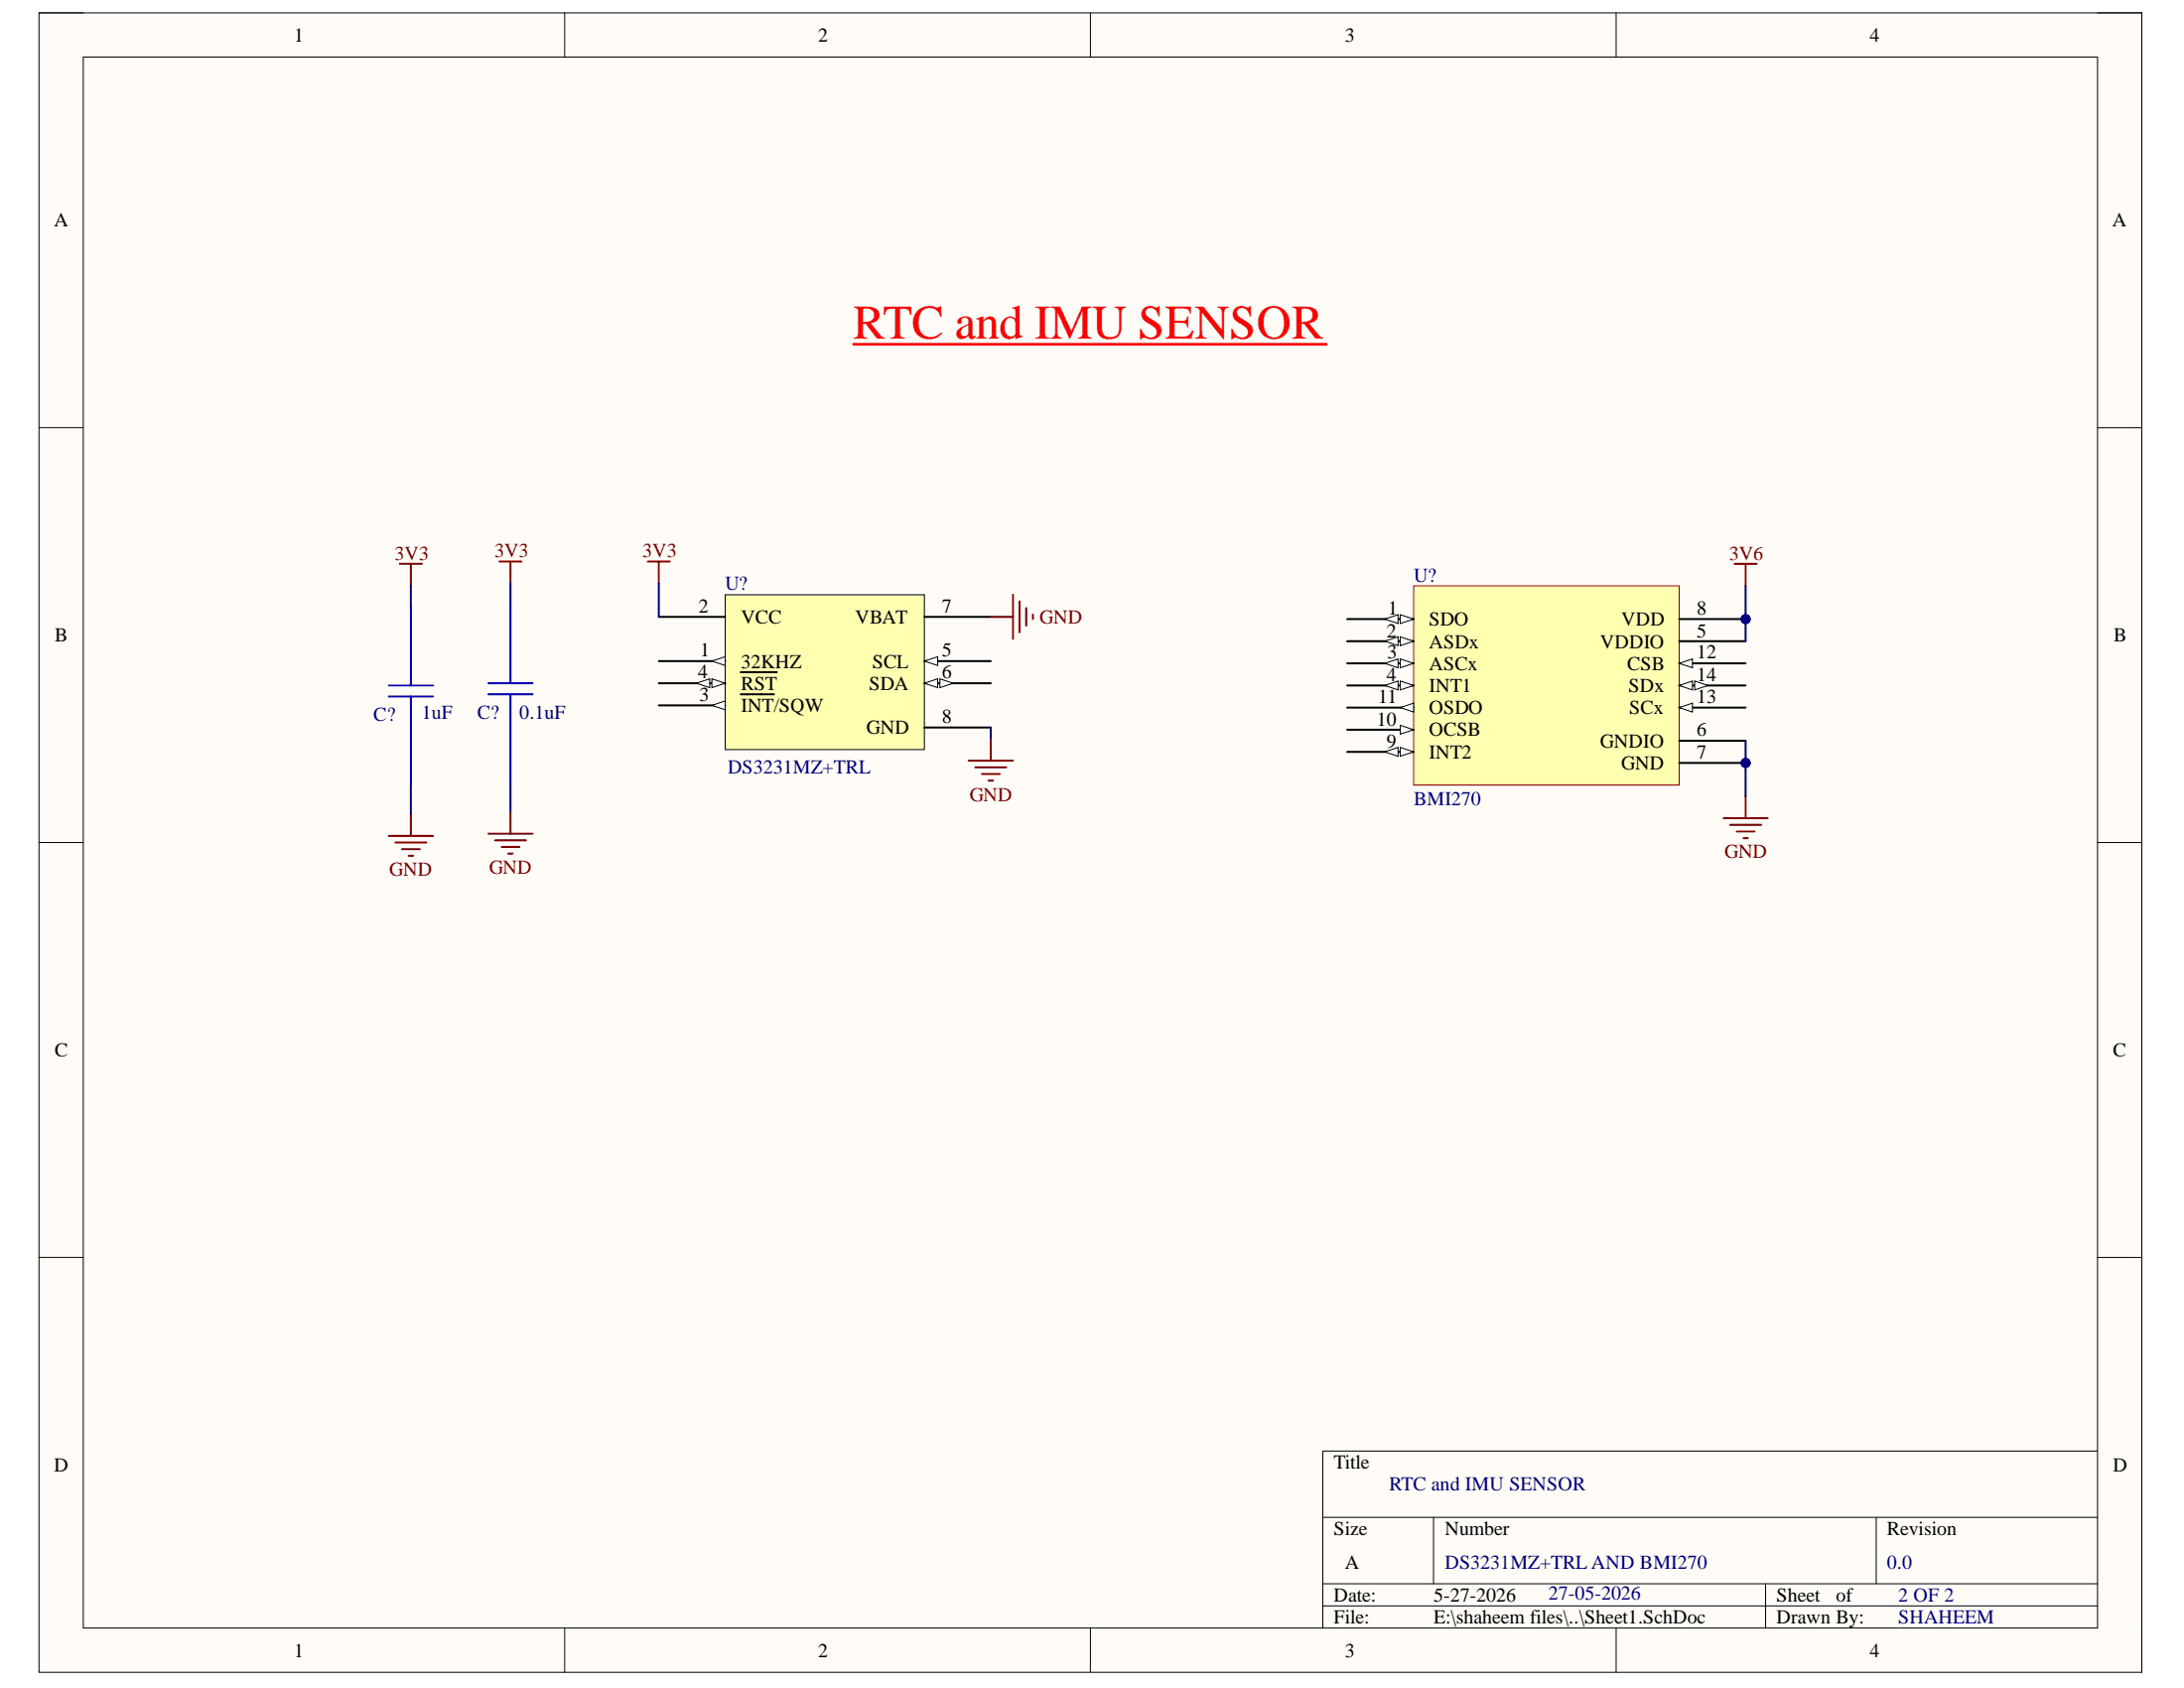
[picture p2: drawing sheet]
<svg xmlns="http://www.w3.org/2000/svg" width="279mm" height="216mm" viewBox="0 0 279 216" stroke-linecap="round" stroke-linejoin="round" font-family="sans-serif">
<path d="M5 1.6h269v212.3h-269z" fill-rule="evenodd" fill="#fffcf8"/>
<path d="M5 1.6h269v212.3h-269z" fill="none" stroke="#000" stroke-width=".13"/>
<path d="M10.7 7.3h257.6v200.9h-257.6z" fill-rule="evenodd" fill="#fffcf8"/>
<g fill="none" stroke="#000" stroke-width=".13">
<path d="M5 1.6h5.7M10.7 7.3h257.6v200.9h-257.6zM72.2 1.6v5.7M139.5 1.6v5.7M206.8 1.6v5.7M268.3 1.6h5.7v5.7M5 54.7h5.7M268.3 54.7h5.7M5 107.8h5.7M268.3 107.8h5.7M5 160.8h5.7M268.3 160.8h5.7"/>
<path d="M169.2 194.1h99.1M183.4 194.1v8.5M240 194.1v8.5M268.3 185.6h-99.1v22.6M72.2 208.2v5.7M139.5 208.2v5.7M169.2 202.6h99.1M169.2 205.4h99.1M206.8 208.2v5.7M225.9 202.6v5.6M274 208.2v5.7"/>
</g>
<path d="M92.8 76.1h25.5v19.8h-25.5z" fill-rule="evenodd" fill="#ffffb0"/>
<path d="M92.8 76.1h25.5v19.8h-25.5z" fill="none" stroke="#000" stroke-width=".13"/>
<path d="M84.3 84.6h8.5" fill="none" stroke="#000" stroke-width=".25"/>
<path d="M91.1 84.6l1.7-.6v1.1z" fill="#f8fcff"/>
<path d="M91.1 84.6l1.7-.6v1.1z" fill="none" stroke="#000" stroke-width=".13"/>
<path d="M84.3 78.9h8.5M84.3 90.2h8.5" fill="none" stroke="#000" stroke-width=".25"/>
<path d="M91.1 90.2l1.7-.5v1.1z" fill="#f8fcff"/>
<path d="M91.1 90.2l1.7-.5v1.1z" fill="none" stroke="#000" stroke-width=".13"/>
<path d="M84.3 87.4h8.5M94.8 88.8h4.2" fill="none" stroke="#000" stroke-width=".25"/>
<path d="M91.1 86.8l1.7 .6-1.7 .6z" fill="#f8fcff"/>
<path d="M91.1 86.8l1.7 .6-1.7 .6z" fill="none" stroke="#000" stroke-width=".13"/>
<path d="M89.1 87.4l1.7-.6v1.2z" fill="#f8fcff"/>
<path d="M89.1 87.4l1.7-.6v1.2z" fill="none" stroke="#000" stroke-width=".13"/>
<path d="M94.8 86h4.6M118.3 84.6h8.5" fill="none" stroke="#000" stroke-width=".25"/>
<path d="M118.3 84.6l1.7-.6v1.1z" fill="#f8fcff"/>
<path d="M118.3 84.6l1.7-.6v1.1z" fill="none" stroke="#000" stroke-width=".13"/>
<path d="M118.3 87.4h8.5" fill="none" stroke="#000" stroke-width=".25"/>
<path d="M118.3 87.4l1.7-.6v1.2z" fill="#f8fcff"/>
<path d="M118.3 87.4l1.7-.6v1.2z" fill="none" stroke="#000" stroke-width=".13"/>
<path d="M120.2 86.8l1.7 .6-1.7 .6z" fill="#f8fcff"/>
<path d="M120.2 86.8l1.7 .6-1.7 .6z" fill="none" stroke="#000" stroke-width=".13"/>
<path d="M118.3 78.9h8.5M118.3 93.1h8.5" fill="none" stroke="#000" stroke-width=".25"/>
<path d="M109.2 44h60.5" fill="none" stroke="#f00" stroke-width=".34"/>
<path d="M220.5 104.6h5.6M221.3 105.5h4M222.2 106.3h2.3M223 107.2h.6M223.3 101.8v2.8" fill="none" stroke="#800000" stroke-width=".25"/>
<circle cx="223.3" cy="97.6" r=".56" fill="#000080"/>
<circle cx="223.3" cy="97.6" r=".56" fill="none" stroke="#000080" stroke-width=".13"/>
<path d="M180.8 74.9h34v25.5h-34z" fill-rule="evenodd" fill="#ffffb0"/>
<path d="M180.8 74.9h34v25.5h-34z" fill="none" stroke="#800000" stroke-width=".13"/>
<path d="M172.3 79.2h8.5" fill="none" stroke="#000" stroke-width=".25"/>
<path d="M179.1 78.6l1.7 .6-1.7 .6z" fill="#f8fcff"/>
<path d="M179.1 78.6l1.7 .6-1.7 .6z" fill="none" stroke="#000" stroke-width=".13"/>
<path d="M177.2 79.2l1.7-.6v1.2z" fill="#f8fcff"/>
<path d="M177.2 79.2l1.7-.6v1.2z" fill="none" stroke="#000" stroke-width=".13"/>
<path d="M172.3 82h8.5" fill="none" stroke="#000" stroke-width=".25"/>
<path d="M179.1 81.5l1.7 .5-1.7 .6z" fill="#f8fcff"/>
<path d="M179.1 81.5l1.7 .5-1.7 .6z" fill="none" stroke="#000" stroke-width=".13"/>
<path d="M177.2 82l1.7-.5v1.1z" fill="#f8fcff"/>
<path d="M177.2 82l1.7-.5v1.1z" fill="none" stroke="#000" stroke-width=".13"/>
<path d="M172.3 84.8h8.5" fill="none" stroke="#000" stroke-width=".25"/>
<path d="M179.1 84.3l1.7 .5-1.7 .6z" fill="#f8fcff"/>
<path d="M179.1 84.3l1.7 .5-1.7 .6z" fill="none" stroke="#000" stroke-width=".13"/>
<path d="M177.2 84.8l1.7-.5v1.1z" fill="#f8fcff"/>
<path d="M177.2 84.8l1.7-.5v1.1z" fill="none" stroke="#000" stroke-width=".13"/>
<path d="M172.3 87.7h8.5" fill="none" stroke="#000" stroke-width=".25"/>
<path d="M179.1 87.1l1.7 .6-1.7 .5z" fill="#f8fcff"/>
<path d="M179.1 87.1l1.7 .6-1.7 .5z" fill="none" stroke="#000" stroke-width=".13"/>
<path d="M177.2 87.7l1.7-.6v1.1z" fill="#f8fcff"/>
<path d="M177.2 87.7l1.7-.6v1.1z" fill="none" stroke="#000" stroke-width=".13"/>
<path d="M214.8 82h8.5M214.8 94.8h8.5M214.8 97.6h8.5" fill="none" stroke="#000" stroke-width=".25"/>
<circle cx="223.3" cy="97.6" r=".56" fill="#000080"/>
<circle cx="223.3" cy="97.6" r=".56" fill="none" stroke="#000080" stroke-width=".13"/>
<path d="M214.8 79.2h8.5M172.3 96.2h8.5" fill="none" stroke="#000" stroke-width=".25"/>
<path d="M179.1 95.6l1.7 .6-1.7 .5z" fill="#f8fcff"/>
<path d="M179.1 95.6l1.7 .6-1.7 .5z" fill="none" stroke="#000" stroke-width=".13"/>
<path d="M177.2 96.2l1.7-.6v1.1z" fill="#f8fcff"/>
<path d="M177.2 96.2l1.7-.6v1.1z" fill="none" stroke="#000" stroke-width=".13"/>
<path d="M172.3 93.3h8.5" fill="none" stroke="#000" stroke-width=".25"/>
<path d="M179.1 92.8l1.7 .5-1.7 .6z" fill="#f8fcff"/>
<path d="M179.1 92.8l1.7 .5-1.7 .6z" fill="none" stroke="#000" stroke-width=".13"/>
<path d="M172.3 90.5h8.5" fill="none" stroke="#000" stroke-width=".25"/>
<path d="M179.1 90.5l1.7-.6v1.2z" fill="#f8fcff"/>
<path d="M179.1 90.5l1.7-.6v1.2z" fill="none" stroke="#000" stroke-width=".13"/>
<path d="M214.8 84.8h8.5" fill="none" stroke="#000" stroke-width=".25"/>
<path d="M214.8 84.8l1.7-.5v1.1z" fill="#f8fcff"/>
<path d="M214.8 84.8l1.7-.5v1.1z" fill="none" stroke="#000" stroke-width=".13"/>
<path d="M214.8 90.5h8.5" fill="none" stroke="#000" stroke-width=".25"/>
<path d="M214.8 90.5l1.7-.6v1.2z" fill="#f8fcff"/>
<path d="M214.8 90.5l1.7-.6v1.2z" fill="none" stroke="#000" stroke-width=".13"/>
<path d="M214.8 87.7h8.5" fill="none" stroke="#000" stroke-width=".25"/>
<path d="M214.8 87.7l1.7-.6v1.1z" fill="#f8fcff"/>
<path d="M214.8 87.7l1.7-.6v1.1z" fill="none" stroke="#000" stroke-width=".13"/>
<path d="M216.8 87.1l1.7 .6-1.7 .5z" fill="#f8fcff"/>
<path d="M216.8 87.1l1.7 .6-1.7 .5z" fill="none" stroke="#000" stroke-width=".13"/>
<g fill="none" stroke="#800000" stroke-width=".25">
<path d="M51.1 72.1h2.9M52.6 72.1v2.8M63.9 71.8h2.8M65.3 71.8v2.9M82.9 71.8h2.8M84.3 71.8v2.9M126.8 78.9h2.8M129.6 76.1v5.6M130.4 76.9v4M131.3 77.8v2.2M132.1 78.6v.6M221.9 72.1h2.8"/>
<path d="M223.3 72.1v2.8M123.9 97.3h5.7M124.8 98.1h3.9M125.6 99h2.3M126.5 99.8h.5M126.8 94.5v2.8M49.7 106.9h5.7M50.6 107.8h3.9M51.4 108.6h2.3M52.3 109.5h.5M52.6 104.1v2.8M62.5 106.6h5.6"/>
<path d="M63.3 107.5h4M64.2 108.3h2.2M65 109.2h.6M65.3 103.8v2.8"/>
</g>
<path d="M52.6 77.8v9.9M65.3 77.5v9.9M49.7 87.7h5.7M49.7 89.1h5.7M52.6 89.1v11.3M62.5 87.4h5.6M62.5 88.8h5.6M65.3 88.8v11.3" fill="none" stroke="#00f" stroke-width=".25"/>
<path d="M223.3 94.8v2.8" fill="none" stroke="#000080" stroke-width=".25"/>
<circle cx="223.3" cy="97.6" r=".56" fill="#000080"/>
<circle cx="223.3" cy="97.6" r=".56" fill="none" stroke="#000080" stroke-width=".13"/>
<path d="M223.3 97.6v4.2" fill="none" stroke="#000080" stroke-width=".25"/>
<circle cx="223.3" cy="97.6" r=".56" fill="#000080"/>
<circle cx="223.3" cy="97.6" r=".56" fill="none" stroke="#000080" stroke-width=".13"/>
<path d="M52.6 74.9v2.9M65.3 74.7v2.8M84.3 74.7v4.2M223.3 74.9v7.1M126.8 93.1v1.4M52.6 100.4v3.7M65.3 100.1v3.7" fill="none" stroke="#000080" stroke-width=".25"/>
<text font-size="6.2" fill="#f00" x="109.2" y="43.4">RTC and IMU SENSOR</text>
<g font-size="2.5">
<text x="37.6" y="5.3">1</text>
<text x="104.7" y="5.3">2</text>
<text x="172.1" y="5.3">3</text>
<text x="239.2" y="5.3">4</text>
<text x="6.9" y="29">A</text>
<text x="270.2" y="29">A</text>
<text x="7" y="82.1">B</text>
<text x="89.4" y="78.3">2</text>
<text x="94.8" y="79.8">VCC</text>
<text x="109.4" y="79.8">VBAT</text>
<text x="120.5" y="78.3">7</text>
<text x="177.4" y="81.5">2</text>
<text x="177.6" y="78.6">1</text>
<text x="182.8" y="80">SDO</text>
<text x="182.8" y="82.9">ASDx</text>
<text x="204.7" y="82.9">VDDIO</text>
<text x="207.4" y="80">VDD</text>
<text x="217.1" y="81.5">5</text>
<text x="217.1" y="78.6">8</text>
<text x="270.4" y="82.1">B</text>
<text x="89.3" y="86.8">4</text>
<text x="89.5" y="89.7">3</text>
<text x="89.5" y="84">1</text>
<text x="94.8" y="85.4">32KHZ</text>
<text x="94.8" y="88.2">RST</text>
<text x="111.2" y="88.2">SDA</text>
<text x="111.6" y="85.4">SCL</text>
<text x="120.5" y="84">5</text>
<text x="120.5" y="86.8">6</text>
<text x="176.3" y="89.9">11</text>
<text x="177.4" y="87.1">4</text>
<text x="177.5" y="84.3">3</text>
<text x="182.8" y="85.7">ASCx</text>
<text x="182.8" y="88.5">INT1</text>
<text x="208.2" y="85.7">CSB</text>
<text x="208.3" y="88.5">SDx</text>
<text x="217.1" y="84.3">12</text>
<text x="217.1" y="89.9">13</text>
<text x="217.1" y="87.1">14</text>
<text x="94.8" y="91.1">INT/SQW</text>
<text x="110.9" y="93.9">GND</text>
<text x="120.5" y="92.5">8</text>
<text x="176.1" y="92.8">10</text>
<text x="177.4" y="95.6">9</text>
<text x="182.8" y="94.1">OCSB</text>
<text x="182.8" y="91.4">OSDO</text>
<text x="204.7" y="95.6">GNDIO</text>
<text x="208.4" y="91.4">SCx</text>
<text x="217.1" y="94.1">6</text>
<text x="182.8" y="97">INT2</text>
<text x="207.4" y="98.5">GND</text>
<text x="217.1" y="97">7</text>
<text x="7" y="135.1">C</text>
<text x="270.3" y="135.1">C</text>
<text x="6.9" y="188.2">D</text>
<text x="170.6" y="187.9">Title</text>
<text x="270.3" y="188.2">D</text>
<text x="170.6" y="196.3">Size</text>
<text x="184.8" y="196.3">Number</text>
<text x="241.4" y="196.3">Revision</text>
<text x="172.1" y="200.6">A</text>
<text x="170.6" y="204.9">Date:</text>
<text x="170.6" y="207.6">File:</text>
<text x="183.4" y="204.9">5-27-2026</text>
<text x="183.4" y="207.6">E:\shaheem files\..\Sheet1.SchDoc</text>
<text x="227.3" y="204.9">Sheet</text>
<text x="227.3" y="207.6">Drawn By:</text>
<text x="234.9" y="204.9">of</text>
<text x="37.6" y="211.9">1</text>
<text x="104.7" y="211.9">2</text>
<text x="172.1" y="211.9">3</text>
<text x="239.2" y="211.9">4</text>
</g>
<g font-size="2.5" fill="#800000">
<text x="50.5" y="71.6">3V3</text>
<text x="63.2" y="71.2">3V3</text>
<text x="82.2" y="71.2">3V3</text>
<text x="221.2" y="71.6">3V6</text>
<text x="133" y="79.8">GND</text>
<text x="124" y="102.4">GND</text>
<text x="49.8" y="112">GND</text>
<text x="62.6" y="111.7">GND</text>
<text x="220.6" y="109.8">GND</text>
</g>
<g font-size="2.5" fill="#000080">
<text x="92.8" y="75.5">U?</text>
<text x="180.9" y="74.4">U?</text>
<text x="47.8" y="92.2">C?</text>
<text x="53.9" y="92">1uF</text>
<text x="61" y="92">C?</text>
<text x="66.5" y="92">0.1uF</text>
<text x="93.1" y="99">DS3231MZ+TRL</text>
<text x="180.9" y="102.9">BMI270</text>
<text x="177.7" y="190.7">RTC and IMU SENSOR</text>
<text x="184.8" y="200.6">DS3231MZ+TRL AND BMI270</text>
<text x="241.4" y="200.6">0.0</text>
<text x="198.1" y="204.6">27-05-2026</text>
<text x="242.8" y="204.9">2 OF 2</text>
<text x="242.8" y="207.6">SHAHEEM</text>
</g>
<text font-size="1.1" fill="#000080" x="214.1" y="79.4">PIU?08</text>
</svg>
